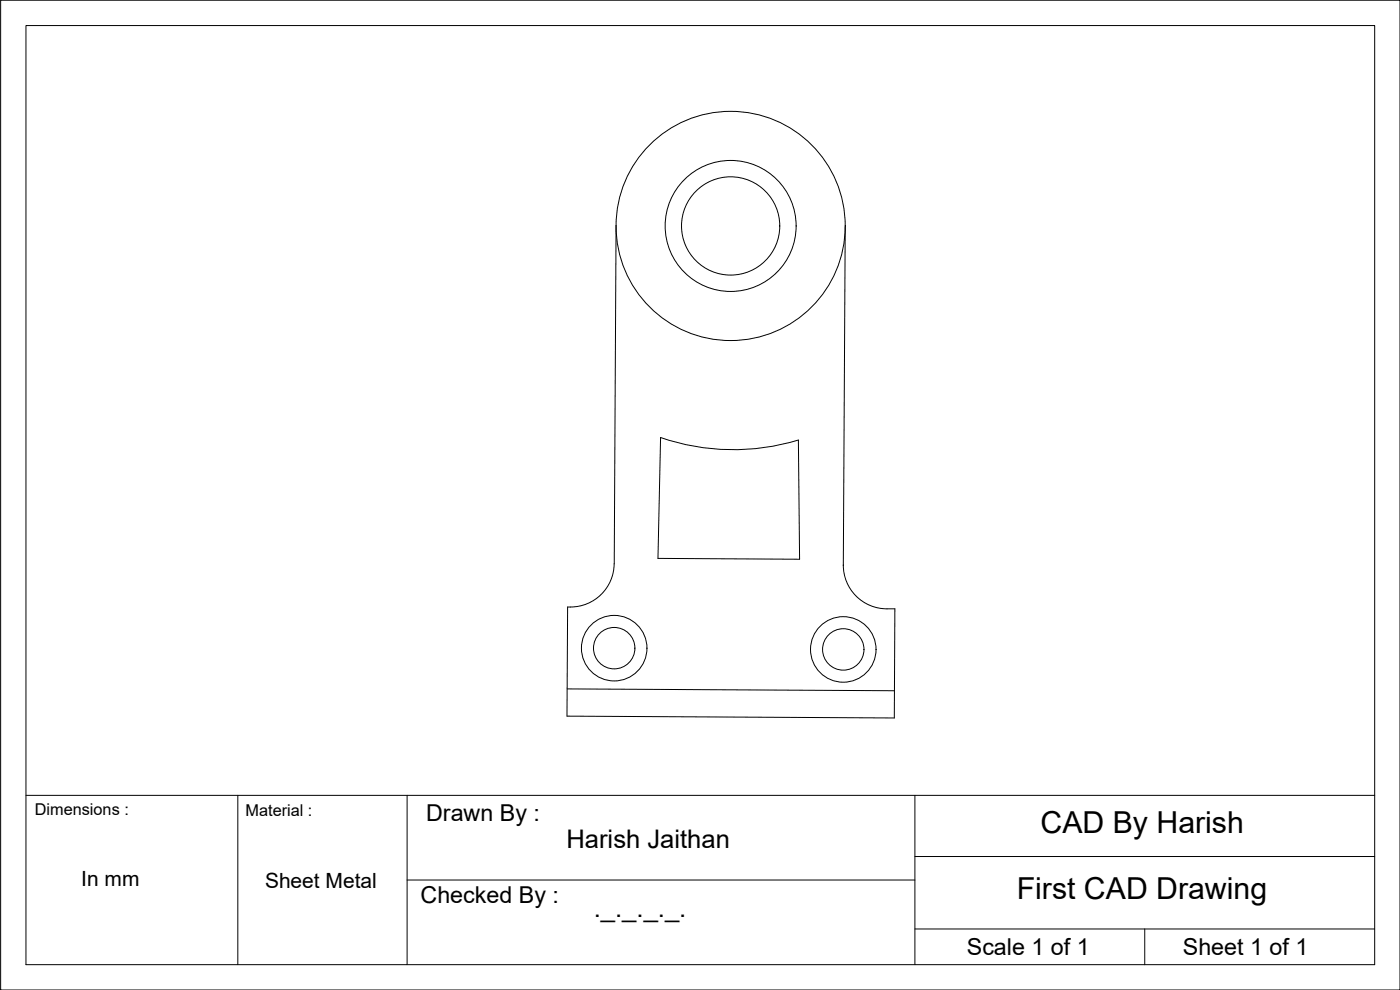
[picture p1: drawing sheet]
<svg xmlns="http://www.w3.org/2000/svg" width="420mm" height="297mm" viewBox="0 0 420 297" stroke-linecap="round" stroke-linejoin="round" font-family="sans-serif">
<!-- layer: 0 -->
<g fill="none" stroke="#000" stroke-width=".3">
<path d="M.2 .1h420v296.9h-420zM7.8 7.7h404.8v281.7h-404.8zM184.9 67.6l-.6 101.5a13.1 13.1 0 0 1-13.1 13M253.7 68l-.6 101.5M239.6 132a67.1 67.1 0 0 1-41.4-.7l-.7 36.2 42.5 .3-.4-35.8M253.1 169.5v.2M253.1 169.5a13.1 13.1 0 0 0 13.1 13.2h2.4l-.2 32.7-98.2-.5 .1-32.8h.9M170.2 206.7l98.2 .5M7.8 238.6h404.8M71.4 238.6v50.8M122.2 238.6v50.8M274.6 238.6v50.8"/>
<path d="M274.6 257h138M122.2 264h152.4M274.6 278.7h138M343.6 278.7v10.7"/>
<circle cx="219.3" cy="67.8" r="34.4"/>
<circle cx="219.3" cy="67.8" r="19.7"/>
<circle cx="219.3" cy="67.8" r="14.7"/>
<circle cx="184.3" cy="194.5" r="9.8"/>
<circle cx="184.3" cy="194.5" r="6.2"/>
<circle cx="253.1" cy="194.9" r="9.8"/>
<circle cx="253.1" cy="194.9" r="6.2"/>
</g>
<g font-size="9.1">
<text x="312.3" y="250.1">CAD By Harish</text>
<text x="305.1" y="269.6">First CAD Drawing</text>
</g>
<g font-size="7.7">
<text x="170" y="254.5">Harish Jaithan</text>
<text x="178.2" y="275.1">._._._._.</text>
</g>
<g font-size="7">
<text x="127.9" y="246.2">Drawn By :</text>
<text x="126.2" y="271">Checked By :</text>
<text x="290.2" y="286.4">Scale 1 of 1</text>
<text x="355" y="286.4">Sheet 1 of 1</text>
</g>
<g font-size="6.3">
<text x="24.4" y="265.7">In mm</text>
<text x="79.5" y="266.5">Sheet Metal</text>
</g>
<g font-size="4.9">
<text x="10.4" y="244.5">Dimensions :</text>
<text x="73.7" y="244.7">Material :</text>
</g>
</svg>
